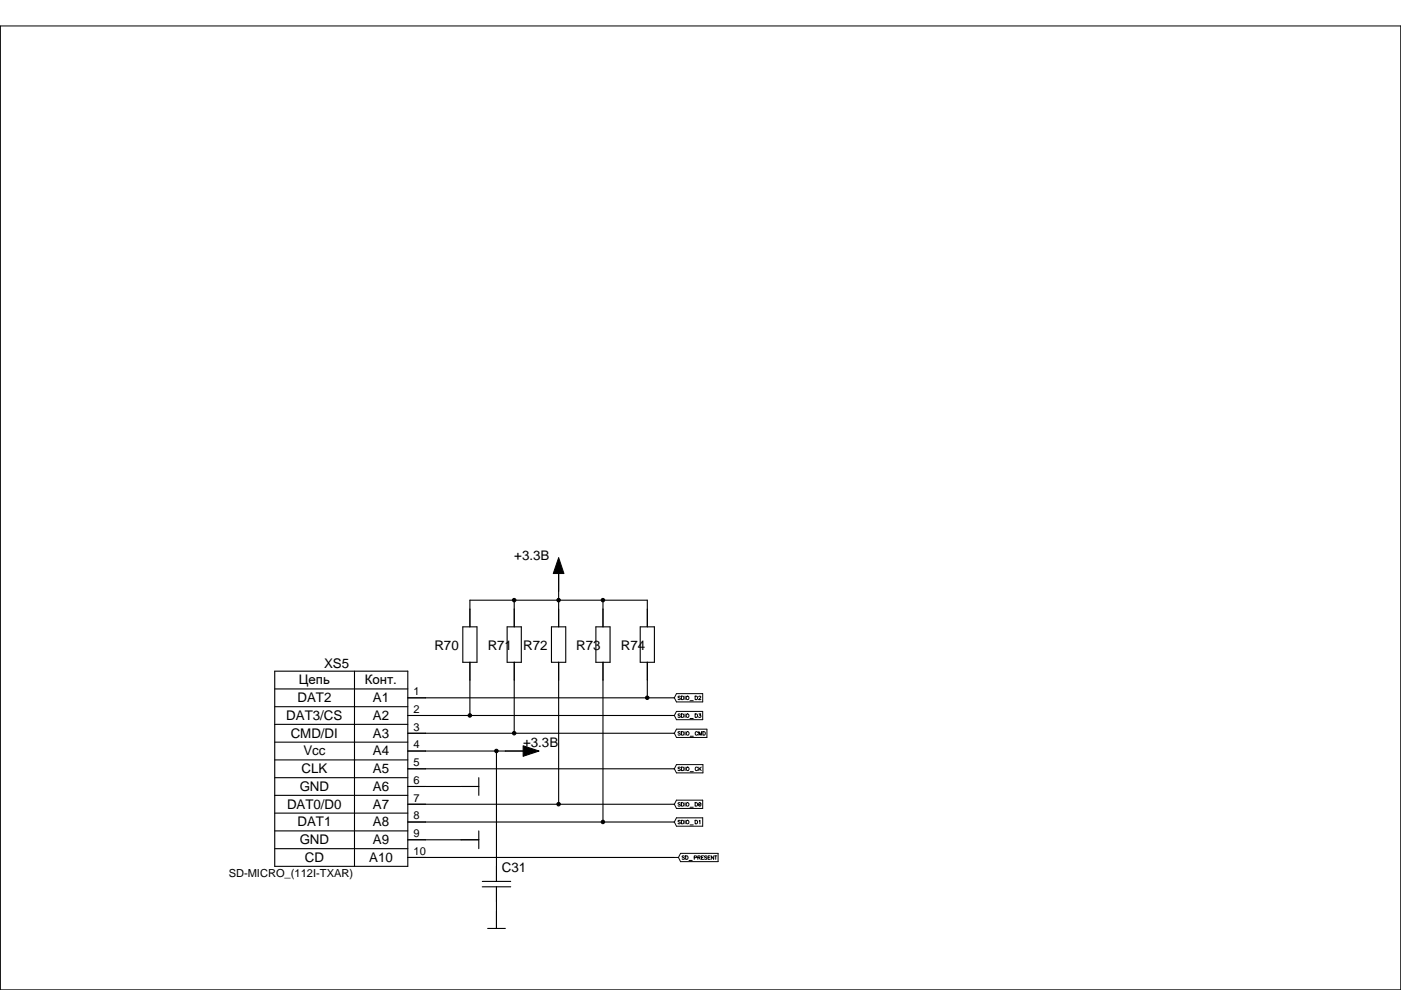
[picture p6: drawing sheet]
<svg xmlns="http://www.w3.org/2000/svg" width="297mm" height="210mm" viewBox="0 0 297 210" stroke-linecap="round" stroke-linejoin="round" font-family="sans-serif">
<g fill="none" stroke="#000" stroke-width=".21">
<path d="M.1 5.5h296.9v204.4h-296.9zM118.4 118.2l1.2 3.4h-2.3zM99.6 129.1v3.8M109 129.1v3.8M118.4 121.6v3.8M118.4 129.1v3.8M127.8 129.1v3.8M137.2 129.1v3.8M86.5 155.5h3.7M86.5 151.7h3.7M86.5 148h3.7M86.5 159.2h3.7"/>
<path d="M99.6 140.4v3.8M107.1 159.2h3.8M109 140.4v3.8M110.9 158.1l3.4 1.1-3.4 1.2zM118.4 140.4v3.8M127.8 140.4v3.8M137.2 140.4v3.8M142.9 155.5h.1M142.9 151.7h.1M142.9 148h.1M143.4 147.1h5.6v1.7h-5.6l-.4-.8zM143.4 150.8h5.6v1.8h-5.6l-.4-.9z"/>
<path d="M143.4 154.6h6.5v1.8h-6.5l-.4-.9zM144.2 155.2h-.4v.2l.4 .2v.2h-.4M144.2 151.5h-.4v.2l.4 .1v.3l-.4-.1M144.2 147.7h-.4v.2l.4 .2v.2l-.4-.1M144.5 151.4h.2a.39 .39 0 0 1 .3 .3 .39 .39 0 0 1-.3 .4h-.2zM144.5 147.6h.2a.39 .39 0 0 1 .3 .4 .39 .39 0 0 1-.3 .3h-.2zM144.5 155.1h.3a.39 .39 0 0 1 .2 .4 .39 .39 0 0 1-.2 .4h-.3zM145.2 147.6v.7M145.2 151.4v.7M145.2 155.1v.8M146.3 152.3h.7M146.3 148.6h.7"/>
<path d="M146.3 156.1h.7M147.4 151.4h.2a.39 .39 0 0 1 .3 .3 .39 .39 0 0 1-.3 .4h-.2zM147.4 147.6h.2a.39 .39 0 0 1 .3 .4 .39 .39 0 0 1-.3 .3h-.2zM147.9 155.3a.27 .27 0 0 0-.3-.2 .27 .27 0 0 0-.2 .3v.2a.27 .27 0 0 0 .2 .3 .27 .27 0 0 0 .3-.2M148.1 147.8l.2-.2 .2 .1v.2l-.4 .4h.5M148.2 155.9v-.8l.3 .8 .3-.8v.8M148.2 151.4h.4l-.2 .3a.25 .25 0 0 1 .2 .2 .25 .25 0 0 1-.2 .2 .25 .25 0 0 1-.3-.1M149 155.1h.3a.39 .39 0 0 1 .3 .4 .39 .39 0 0 1-.3 .4h-.3zM86.5 170.5h3.7M86.5 163h3.7M86.5 178.1h3.7M86.5 166.8h3.7"/>
<path d="M86.5 174.3h3.7M97.7 178.1h3.8M97.7 166.8h3.8M142.9 170.5h.1M142.9 163h.1M142.9 174.3h.1M143.4 169.7h5.6v1.7h-5.6l-.4-.9zM143.4 173.4h5.6v1.8h-5.6l-.4-.9zM143.4 162.1h5.6v1.8h-5.6l-.4-.9zM144.2 170.3h-.4v.2l.4 .1v.3l-.4-.1M144.2 162.8l-.4-.1v.2l.4 .2v.2h-.4M144.2 174h-.4v.2l.4 .2v.2h-.4"/>
<path d="M144.5 170.2h.2a.39 .39 0 0 1 .3 .4 .39 .39 0 0 1-.3 .3h-.2zM144.5 173.9h.2a.39 .39 0 0 1 .3 .4 .39 .39 0 0 1-.3 .4h-.2zM144.5 162.6h.3a.39 .39 0 0 1 .2 .4 .39 .39 0 0 1-.2 .4h-.3zM145.2 162.6v.8M145.2 170.2v.7M145.2 173.9v.8M146.3 171.2h.7M146.3 174.9h.7M146.3 163.6h.7M147.4 170.2h.2a.39 .39 0 0 1 .3 .4 .39 .39 0 0 1-.3 .3h-.2zM147.4 173.9h.2a.39 .39 0 0 1 .3 .4 .39 .39 0 0 1-.3 .4h-.2zM147.9 162.8a.27 .27 0 0 0-.3-.2 .27 .27 0 0 0-.2 .3v.2a.27 .27 0 0 0 .2 .3 .27 .27 0 0 0 .3-.2"/>
<path d="M148.2 162.6v.8M148.2 174.1l.2-.2v.8M148.4 163l.3 .4M148.6 170.3l-.5 .5M148.7 162.6l-.5 .6M86.5 181.8h3.7M105.3 183.7v3M105.3 188v3.2M105.3 193.1v3.7M142.9 181.8h.9M144.3 180.9h7.9v1.8h-7.9l-.5-.9zM145.1 181.6h-.5l.5 .3v.3l-.5-.1"/>
<path d="M145.4 181.5h.2a.39 .39 0 0 1 .3 .3 .39 .39 0 0 1-.3 .4h-.2zM146.1 182.4h.7M147.2 181.8h.4v-.3h-.4v.7M148 181.8h.4v-.3h-.4v.7M148.2 181.8l.3 .4M148.7 181.8h.3M149.2 181.5h-.5v.7h.5M149.9 181.6h-.5l.4 .3v.3l-.4-.1M150.1 181.8h.3M150.6 181.5h-.5v.7h.5M151.3 181.5v.7l-.5-.7v.7M151.5 181.5h.5"/>
<path d="M151.7 181.5v.7"/>
<circle cx="109" cy="127.2" r=".38"/>
<circle cx="118.4" cy="127.2" r=".38"/>
<circle cx="127.8" cy="127.2" r=".38"/>
<circle cx="99.6" cy="151.7" r=".38"/>
<circle cx="105.2" cy="159.2" r=".38"/>
<circle cx="109" cy="155.5" r=".38"/>
<circle cx="137.2" cy="147.9" r=".38"/>
<circle cx="145.8" cy="147.9" r=".34"/>
<circle cx="145.8" cy="151.7" r=".34"/>
<circle cx="145.8" cy="155.5" r=".34"/>
<circle cx="118.4" cy="170.5" r=".38"/>
<circle cx="127.8" cy="174.3" r=".38"/>
<circle cx="145.8" cy="174.3" r=".34"/>
<circle cx="145.8" cy="170.5" r=".34"/>
<circle cx="145.8" cy="163" r=".34"/>
<circle cx="148.4" cy="170.5" r=".35"/>
</g>
<g fill="#000">
<path d="M118.4 118.2l1.2 3.4h-2.3zM110.9 158.1l3.4 1.1-3.4 1.2z"/>
<circle cx="109" cy="127.2" r=".38"/>
<circle cx="118.4" cy="127.2" r=".38"/>
<circle cx="127.8" cy="127.2" r=".38"/>
<circle cx="99.6" cy="151.7" r=".38"/>
<circle cx="105.2" cy="159.2" r=".38"/>
<circle cx="109" cy="155.5" r=".38"/>
<circle cx="137.2" cy="147.9" r=".38"/>
<circle cx="118.4" cy="170.5" r=".38"/>
<circle cx="127.8" cy="174.3" r=".38"/>
</g>
<g fill="none" stroke="#000" stroke-width=".23">
<path d="M98.1 132.9h3v7.5h-3zM99.6 132.9v-5.6h37.6v5.6M107.5 132.9h3v7.5h-3zM109 127.3v5.6M116.9 132.9h3v7.5h-3zM118.4 121.6v11.3M126.3 132.9h3v7.5h-3zM127.8 127.3v5.6M135.7 132.9h3v7.5h-3zM58.2 142.3h28.3v41.4h-28.3zM58.2 157.4h28.3M58.2 153.6h28.3"/>
<path d="M58.2 149.8h28.3M58.2 146.1h28.3M75.2 142.3v41.4M86.5 159.2h24.4M86.5 151.7h56.4M86.5 148h56.4M86.5 155.5h56.4M99.6 140.4v11.3M105.3 159.2v27.7M109 140.4v15.1M118.4 140.4v30.1M127.8 140.4v33.9"/>
<path d="M137.2 140.4v7.6M58.2 179.9h28.3M58.2 176.2h28.3M58.2 172.4h28.3M58.2 168.6h28.3M58.2 164.9h28.3M58.2 161.1h28.3M86.5 178.1h15M86.5 166.8h15M86.5 174.3h56.4M86.5 170.5h56.4M86.5 163h56.4"/>
<path d="M101.5 164.9v3.7M101.5 176.2v3.7M86.5 181.8h56.4M102.3 188h6M102.3 186.9h6M103.4 196.8h3.7M105.3 188v8.8"/>
</g>
<g font-size="2.8">
<text x="109" y="118.8">+3.3В</text>
<text x="92.1" y="137.9">R70</text>
<text x="103.4" y="137.9">R71</text>
<text x="110.9" y="137.9">R72</text>
<text x="122.2" y="137.9">R73</text>
<text x="131.6" y="137.9">R74</text>
<text x="68.7" y="141.6">XS5</text>
<text x="63.1" y="148.9">DAT2</text>
<text x="63.3" y="145.1">Цепь</text>
<text x="77.4" y="145.1">Конт.</text>
<text x="79.1" y="148.9">A1</text>
<text x="60.7" y="152.7">DAT3/CS</text>
<text x="79.1" y="152.7">A2</text>
<text x="61.6" y="156.4">CMD/DI</text>
<text x="64.3" y="160.2">Vcc</text>
<text x="79.1" y="160.2">A4</text>
<text x="79.1" y="156.4">A3</text>
<text x="110.9" y="158.3">+3.3В</text>
<text x="63.5" y="167.7">GND</text>
<text x="63.9" y="163.9">CLK</text>
<text x="79.1" y="163.9">A5</text>
<text x="79.1" y="167.7">A6</text>
<text x="60.9" y="171.5">DAT0/D0</text>
<text x="79.1" y="171.5">A7</text>
<text x="63.1" y="175.2">DAT1</text>
<text x="63.5" y="179">GND</text>
<text x="79.1" y="175.2">A8</text>
<text x="79.1" y="179">A9</text>
<text x="64.6" y="182.8">CD</text>
<text x="78.3" y="182.8">A10</text>
<text x="106.4" y="184.9">C31</text>
</g>
<g font-size="2.3">
<text x="87.7" y="147.4">1</text>
<text x="87.7" y="151.2">2</text>
<text x="87.7" y="154.9">3</text>
<text x="87.7" y="158.7">4</text>
<text x="87.7" y="162.5">5</text>
<text x="87.7" y="166.2">6</text>
<text x="87.7" y="173.7">8</text>
<text x="87.7" y="170">7</text>
<text x="87.7" y="177.5">9</text>
<text x="48.5" y="186">SD-MICRO_(112I-TXAR)</text>
<text x="87.7" y="181.3">10</text>
</g>
</svg>
